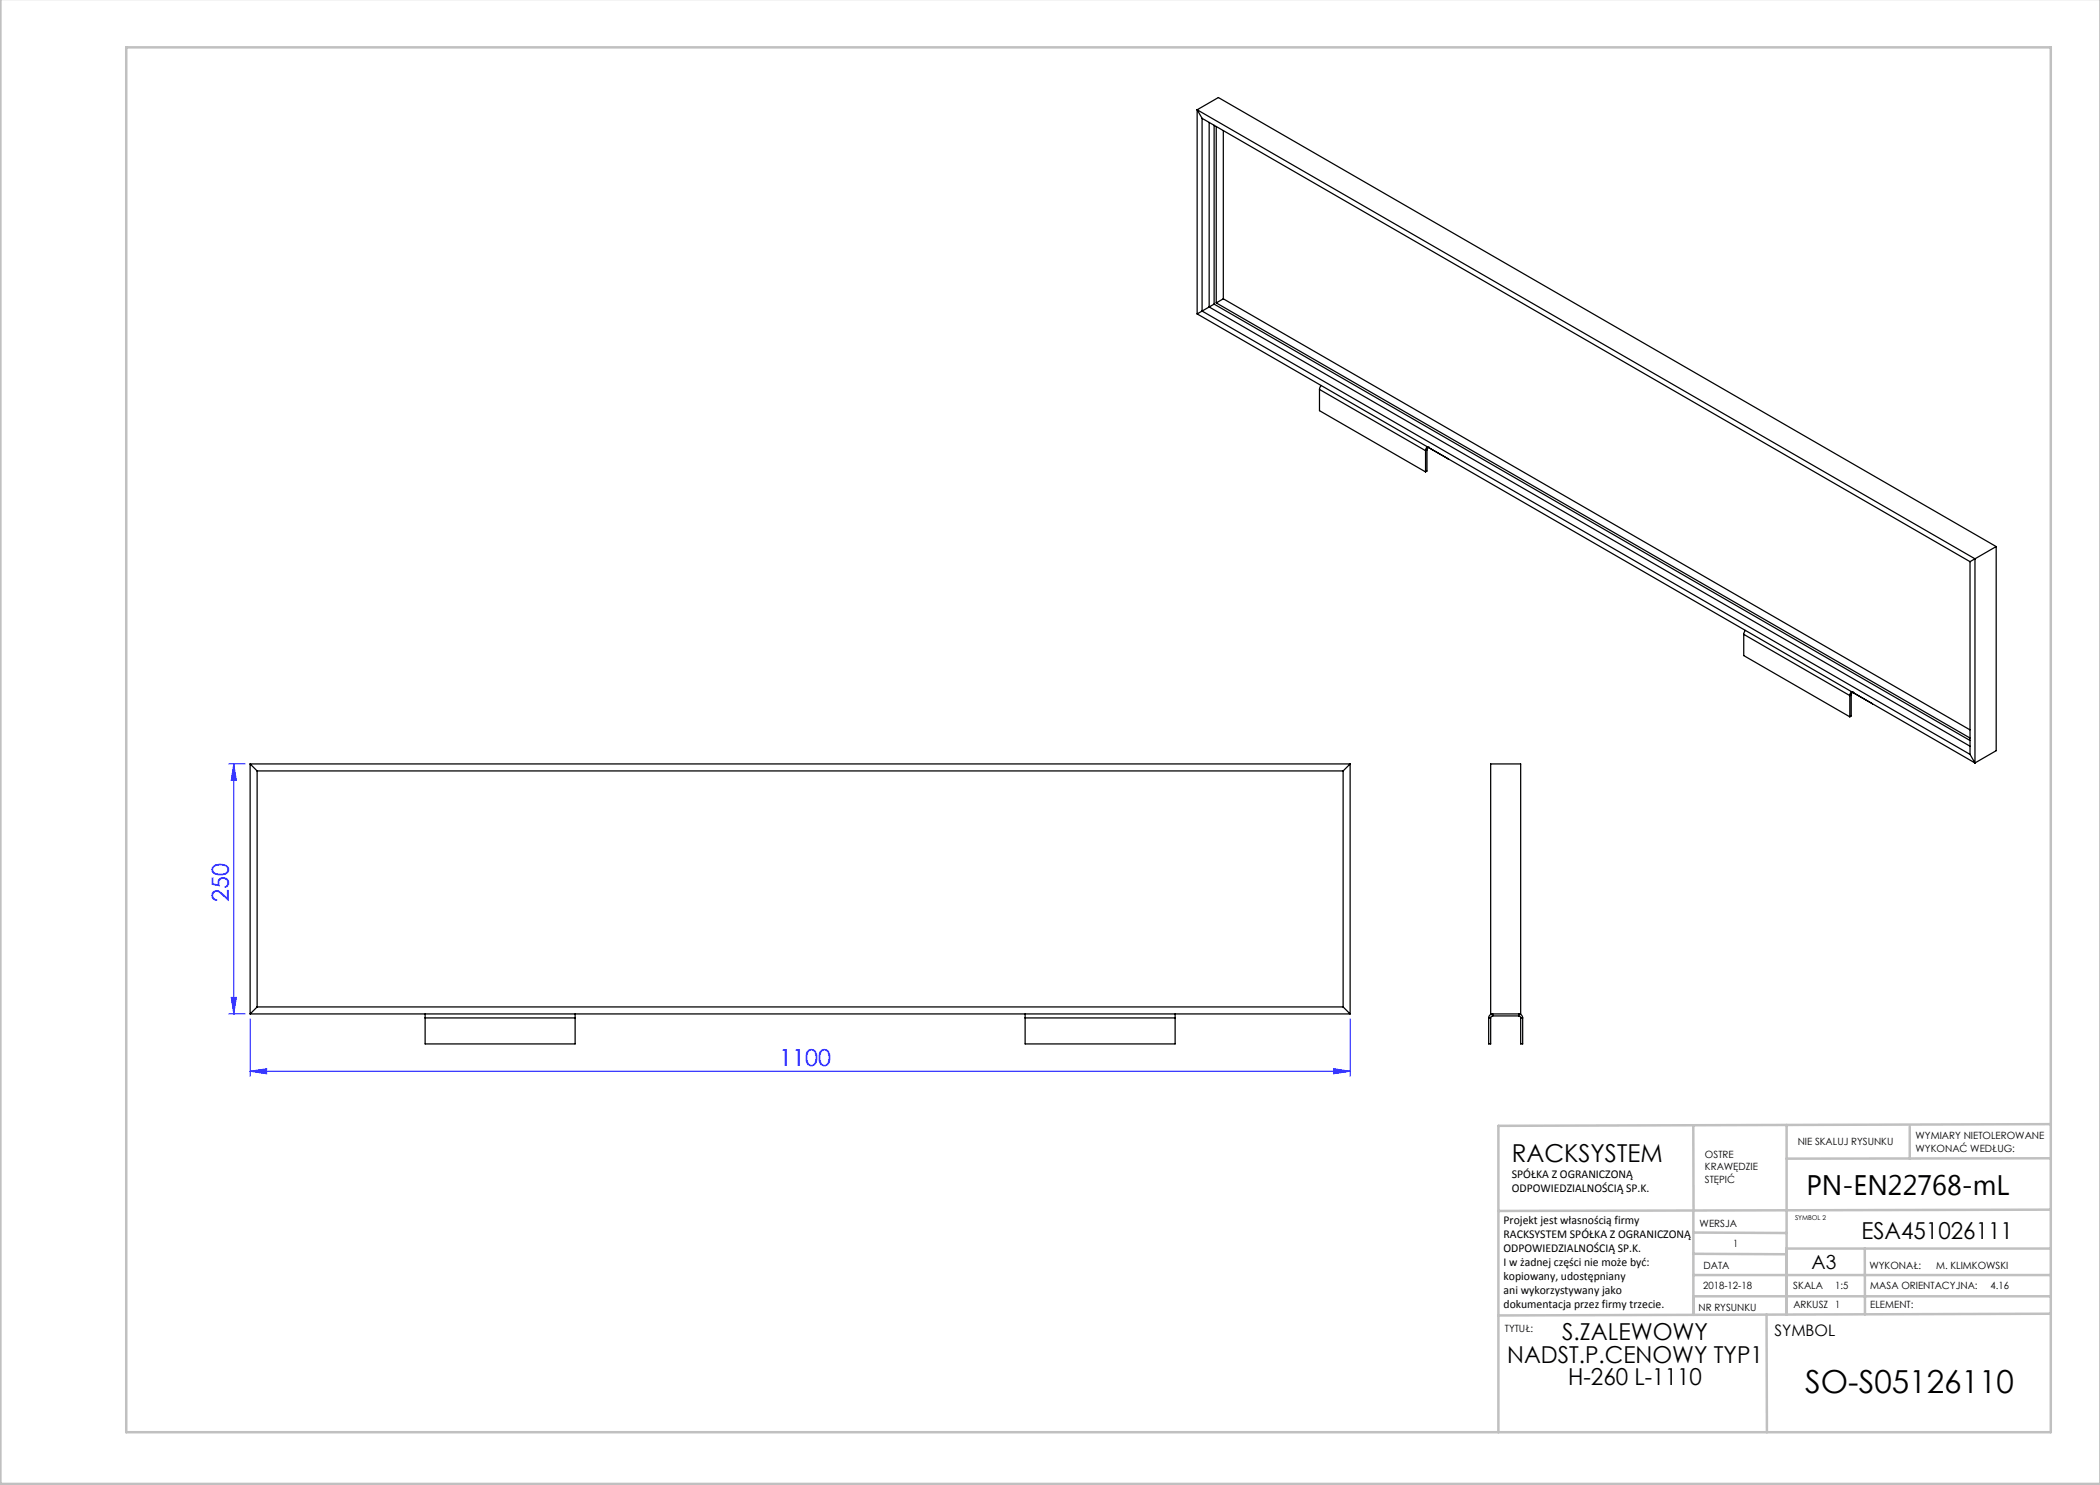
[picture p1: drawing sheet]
<svg xmlns="http://www.w3.org/2000/svg" width="420mm" height="297mm" viewBox="0 0 420 297" stroke-linecap="round" stroke-linejoin="round" font-family="sans-serif">
<path d="M45.8 152.8h3.2M46.8 152.8v50M46.8 152.8l.5 3.3h-1zM46.3 199.5h1l-.5 3.3zM45.8 202.8h3.2M50 214.3l3.3-.6v1.1zM50 203.8v11.5M50 214.3h220M266.7 213.7l3.3 .6-3.3 .5zM270 203.8v11.5" fill="none" stroke="#00f" stroke-width=".2"/>
<g fill="none" stroke="#c0c0c0" stroke-width=".5">
<path d="M.1 -.1v296.9h419.9M25.2 9.5h385v276.9h-385zM338.7 225.2v16.9M357.3 225v37.9M382 225.4v6.3M410.1 224.8l-110.4 .4v61.2M410.1 231.7h-52.8M338.7 259.3h71.5M338.7 255h71.5M338.7 250.8l18.6 .1M338.7 246.5l18.6 .1M338.7 242.1v20.9"/>
<path d="M373 249.7v13.2M410.1 241.9l-110.4 .3M410.2 249.7h-52.9v13.2M353.3 262.9l.1 23.5M410.2 262.7l-110.5 .4"/>
</g>
<g fill="#00f">
<path d="M50 214.3l3.3-.6v1.1zM266.7 213.7l3.3 .6-3.3 .5z"/>
<path d="M46.3 199.5h1l-.5 3.3zM46.8 152.8l.5 3.3h-1z"/>
</g>
<g fill="none" stroke="#000" stroke-width=".25">
<path d="M239.4 22l155.6 89.8v40.8M239.4 22l1 1.7M239.4 22l4.3-2.5 155.5 89.8M239.4 22v40.8M240.4 23.7l153.6 88.6M240.4 23.7v38.5M241.8 24.5v36.9l152.2 87.8M242.8 25.1v35.7M243.2 25.3v35.3M244.7 26.1v33.7M244.7 59.8l149.3 86.2M244.7 59.8l-1.5 .8"/>
<path d="M239.4 62.8l155.6 89.8M240.4 62.2l153.6 88.7M240.4 62.2l-1 .6M242.8 60.8l151.2 87.3M242.8 60.8l-2.4 1.4M243.2 60.6l150.8 87M263.9 77.9l21.2 12.2M263.9 77.9v4.2l21.2 12.3M264.2 77.1l-.3 .8M285.1 90.1v4.3M285.4 90l-.3 .1M285.4 90v4.2l-.3 .2"/>
<path d="M285.4 89.3l-.3 .8M285.7 89.5l3.9 2.3M285.7 89.5l-.3 .5M285.7 89.5h.1M289.6 91.8h.1M394 112.3v38.6M399.2 109.3l-5.2 3M399.2 109.3v40.8l-4.2 2.5M348.7 126.9l21.3 12.2M348.7 126.9v4.2l21.3 12.3M349.1 126.1l-.4 .8M370 139.1v4.3"/>
<path d="M370.2 139l-.2 .1M370.2 139v4.2l-.2 .2M370.3 138.3l-.3 .8M370.5 138.5l-.3 .5M370.5 138.5h.1M50 152.8h220M50 152.8l1.4 1.4M50 152.8v50M51.4 154.2h217.2M51.4 154.2v47.2M268.6 154.2v47.2M270 152.8l-1.4 1.4"/>
<path d="M270 152.8v50M298.1 152.8h6v50h-6zM374.5 140.8h.1M394 150.9l1 1.7M50 202.8h220M51.4 201.4l-1.4 1.4M51.4 201.4h217.2M85 202.8v.8M85 203.6v5.2h30v-5.2M85 203.6h30M115 202.8v.8M205 202.8v.8"/>
<path d="M205 203.6v5.2h30v-5.2M205 203.6h30M235 202.8v.8M268.6 201.4l1.4 1.4M297.7 203.6v5.2h.4v-5.2M297.7 203.6h.4M298.5 203.2v-.4a.8 .8 0 0 0-.8 .8M298.5 203.2l-.2 .1-.2 .3M298.5 203.2h5.2M303.7 203.2v-.4a.8 .8 0 0 1 .8 .8M303.7 203.2l.3 .1 .1 .3M304.1 203.6v5.2h.4v-5.2"/>
<path d="M304.1 203.6h.4"/>
</g>
<text font-size="6.3" x="361" y="278.5">SO-S05126110</text>
<text font-size="5.6" x="361.3" y="239.1">PN-EN22768-mL</text>
<text font-size="4.9" x="302.4" y="232.4">RACKSYSTEM</text>
<g font-size="4.7" fill="#00f">
<text x="45.7" y="180.4" transform="rotate(-90 45.7 180.4)">250</text>
<text x="155.9" y="213.2">1100</text>
</g>
<g font-size="4.7">
<text x="372.3" y="247.8">ESA451026111</text>
<text x="312.4" y="268.1">S.ZALEWOWY</text>
<text x="301.4" y="272.6">NADST.P.CENOWY TYP1</text>
<text x="313.6" y="277.1">H-260 L-1110</text>
</g>
<text font-size="3.9" x="362.3" y="253.8">A3</text>
<text font-size="3.2" x="354.9" y="267.2">SYMBOL</text>
<g font-size="2.4">
<text x="302.4" y="235.6">SPÓŁKA Z OGRANICZONĄ</text>
<text x="302.4" y="238.4">ODPOWIEDZIALNOŚCIĄ SP.K.</text>
<text x="300.7" y="244.7">Projekt jest własnością firmy</text>
<text x="300.7" y="247.5">RACKSYSTEM SPÓŁKA Z OGRANICZONĄ</text>
<text x="300.7" y="250.3">ODPOWIEDZIALNOŚCIĄ SP.K.</text>
<text x="300.7" y="253.1">I w żadnej części nie może być:</text>
<text x="300.7" y="256">kopiowany, udostępniany</text>
<text x="300.7" y="258.8">ani wykorzystywany jako</text>
<text x="300.7" y="261.6">dokumentacja przez firmy trzecie.</text>
</g>
<g font-size="2">
<text x="383.1" y="227.9">WYMIARY NIETOLEROWANE</text>
<text x="341" y="231.6">OSTRE</text>
<text x="359.5" y="228.9">NIE SKALUJ RYSUNKU</text>
<text x="383.1" y="230.4">WYKONAĆ WEDŁUG:</text>
<text x="341" y="234.1">KRAWĘDZIE</text>
<text x="341" y="236.6">STĘPIĆ</text>
<text x="339.9" y="245.4">WERSJA</text>
<text x="346.6" y="249.5">1</text>
<text x="340.6" y="257.7">2018-12-18</text>
<text x="340.7" y="253.8">DATA</text>
<text x="358.7" y="257.7">SKALA</text>
<text x="367" y="257.7">1:5</text>
<text x="373.9" y="253.8">WYKONAŁ:</text>
<text x="374.1" y="257.7">MASA ORIENTACYJNA:</text>
<text x="387.2" y="253.8">M. KLIMKOWSKI</text>
<text x="398.1" y="257.7">4.16</text>
<text x="339.7" y="262.3">NR RYSUNKU</text>
<text x="358.7" y="261.7">ARKUSZ 1</text>
<text x="374.1" y="261.7">ELEMENT:</text>
<text x="301" y="266.4">TYTUŁ:</text>
</g>
<text font-size="1.3" x="359" y="244">SYMBOL 2</text>
</svg>
